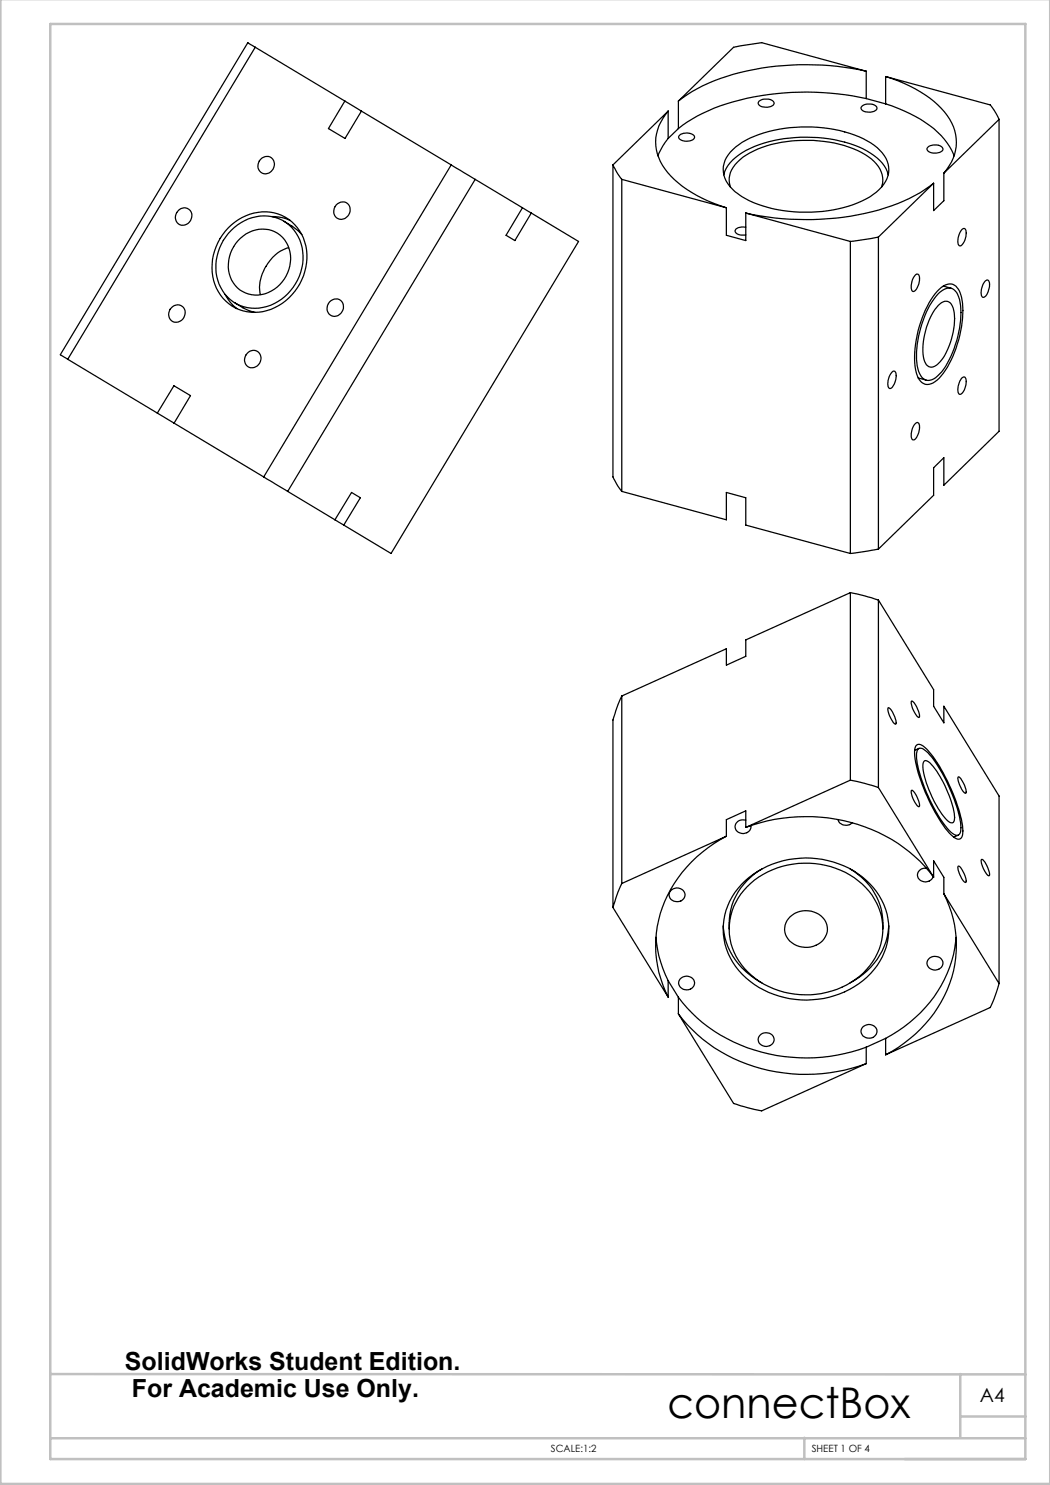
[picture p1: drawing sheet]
<svg xmlns="http://www.w3.org/2000/svg" width="210mm" height="297mm" viewBox="0 0 210 297" stroke-linecap="round" stroke-linejoin="round" font-family="sans-serif">
<path d="M.1 -.1v296.9h209.9v-296.9M10.1 4.8h195v287h-195zM10.1 274.8l195 .1M192.1 274.8v12.7M10.1 287.7h195M160.9 287.5v4.3M192.1 283.3h13" fill="none" stroke="#c0c0c0" stroke-width=".5"/>
<g fill="none" stroke="#000" stroke-width=".25">
<path d="M51 9.5l-1.4-1-37.5 62.4 1.4 1M51 9.5l18 10.7M51 9.5l-37.5 62.4M173.2 19.7a53.6 53.6 0 0 0-31.5 2.5l-3.3 1.6-2.7 1.9M173.2 14.2a54.6 54.6 0 0 0-30.4 2l-2.3 1-2.1 1.1-2.7 1.9M173.2 14.2l-20.9-5.7-4.2 .7-1.4 .3-11 10.7M173.2 19.7l3.9 1.1M173.2 14.2v5.5M177.1 15.3a25 25 0 0 1 11.8 7.1 8.9 8.9 0 0 1-.1 12.2M177.1 15.3l20.9 5.7 .8 1 1 1.9M177.1 15.3v5.5M52.1 31.9a1.61 1.61 0 0 1 2.4-.2 1.61 1.61 0 0 1-.1 2.4 1.61 1.61 0 0 1-2.4 .2 1.61 1.61 0 0 1 .1-2.4z"/>
<path d="M69 20.2l3.3 2M69 20.2l-3.3 5.5 3.3 2 3.3-5.5M72.3 22.2l17.9 10.8M90.2 33l4.8 2.9M90.2 33l-37.5 62.4M95 35.9l-37.5 62.4M95 35.9l9.5 5.7M122.6 33l1 1.8 .8 1.1M122.6 33v62.4l1 1.8 .8 1.1M124.4 35.9l20.9 5.7M124.4 35.9v62.4M133.6 27.7l-1 1.5-1 2"/>
<path d="M133.6 22.2a9 9 0 0 0 .6 13 25.7 25.7 0 0 0 11.1 6.4M133.6 22.2v5.5M133.6 22.2l-11 10.8M135.7 25.7l-2.1 2M135.7 20.2v5.5M135.8 27.2a2.21 2.21 0 0 1 3.1 .1v.1a2.03 2.03 0 0 1-2.9 .5 .51 .51 0 0 1-.2-.7zM144.7 35a8.1 8.1 0 0 1 4.5-4.9 28.6 28.6 0 0 1 23.4-.3 8.7 8.7 0 0 1 5.1 5.2M146.1 37.4a4.9 4.9 0 0 1 1.9-5.5 20.2 20.2 0 0 1 12.5-3.8 22.8 22.8 0 0 1 13.1 3.2 5.4 5.4 0 0 1 2.8 5.8l-.1 .3M146.5 29.9a19 19 0 0 1 10.3-4.2 27.7 27.7 0 0 1 16.6 2.4 7.2 7.2 0 0 1 4.4 5.9 6.9 6.9 0 0 1-3.8 5.4 28.2 28.2 0 0 1-21.5 1.8 12.3 12.3 0 0 1-7.3-5 5 5 0 0 1 1.3-6.3zM151.8 20.2a2.35 2.35 0 0 1 3 .3v.2a1.88 1.88 0 0 1-2.3 .7l-.6-.3a.55 .55 0 0 1-.1-.9zM172.4 21.2a2.36 2.36 0 0 1 3 .2 .83 .83 0 0 1-1 1 1.81 1.81 0 0 1-2.2-.8zM177.1 20.8a24.7 24.7 0 0 1 11.8 7.1l1 1.4 .9 1.9"/>
<path d="M185.6 29.4a2.31 2.31 0 0 1 3 .3 .82 .82 0 0 1-1 .8 1.81 1.81 0 0 1-2.2-.7zM186.7 36.7a35.7 35.7 0 0 1-16.6 6.5 57.8 57.8 0 0 1-20.9-.6M186.7 36.7l-11 10.7M188.8 34.6v5.5l-2.1 2v-5.4M199.8 23.9l-11 10.7M199.8 23.9v62.4l-11 10.7v-5.5l-2.1 2.1v5.5l-11 10.7M35.8 41.9a1.58 1.58 0 0 1 2.2 .1 1.58 1.58 0 0 1 .1 2.1 1.63 1.63 0 0 1-2.5 .6 1.63 1.63 0 0 1 0-2.5zM45 58.9l.3 .4a8 8 0 0 0 2.1 2.4M45.6 45.6a9.4 9.4 0 0 1 12.7-1.3 10 10 0 0 1 1.7 12.5 10.2 10.2 0 0 1-12.2 5.1 9.1 9.1 0 0 1-5.1-10.9l.6-1.7 .7-1.6zM46.2 46.1a8.4 8.4 0 0 1 12.1-.7 9.6 9.6 0 0 1-.8 13.4 8.4 8.4 0 0 1-12 .6 9.6 9.6 0 0 1 .7-13.3zM47.6 48.2a5.9 5.9 0 0 1 9.7 .3 7.2 7.2 0 0 1-7 10.4 5.9 5.9 0 0 1-4.4-7.6l.5-1.4zM54.4 43.3h.5a8.3 8.3 0 0 1 3.1 .8"/>
<path d="M56.8 44.3l1.9 1.1 1.7 1.5M57.7 49.5a8.8 8.8 0 0 0-5.8 8.4l.2 1M67.2 41a1.6 1.6 0 0 1 2.3-.3 1.6 1.6 0 0 1 .2 2.3 1.6 1.6 0 0 1-2.2 .7 1.6 1.6 0 0 1-.5-2.4zM104.5 41.6l1.8 1M104.5 41.6l-3.3 5.5 1.8 1 3.3-5.5M106.3 42.6l9.4 5.7-37.5 62.4-9.4-5.7M145.3 41.6v5.5l3.9 1v-5.5M149.2 45.4a2.2 2.2 0 0 0-2.1 .6 1.08 1.08 0 0 0 1.5 1h.6M149.2 42.6l20.9 5.7M170.1 48.3v62.4M175.7 47.4l-5.6 .9M175.7 47.4v62.4"/>
<path d="M183 55.1l.3-.3 .3 .1a2.83 2.83 0 0 1-.4 3.1l-.6 .3a1.67 1.67 0 0 1-.2-2zM187.4 58.3a2.91 2.91 0 0 1 3.5-1.3 4.6 4.6 0 0 1 1.6 3.7 22.3 22.3 0 0 1-4.3 14.5 3.2 3.2 0 0 1-3.5 1.5 3.9 3.9 0 0 1-1.7-3.4 21.9 21.9 0 0 1 4.4-15zM187.5 58.9a2.52 2.52 0 0 1 3.3-.9 5.8 5.8 0 0 1 1.4 4.5 21.8 21.8 0 0 1-3.9 11.9l-.4 .4a2.43 2.43 0 0 1-3.2 .9 6.7 6.7 0 0 1-1.4-5.3 20.6 20.6 0 0 1 4.2-11.5zM188.7 57.2l1.5 .4M192.5 45.8l.3-.1a1.67 1.67 0 0 1 .3 2l-.6 1.2a.47 .47 0 0 1-.6 .3 .47 .47 0 0 1-.3-.6 3.8 3.8 0 0 1 .9-2.8zM197 56.3l.5-.3a1.51 1.51 0 0 1 .2 2l-.4 .9-.5 .5a.63 .63 0 0 1-.6-.8l.3-1.5zM13.5 71.9l18 10.7M34.5 61.3a1.58 1.58 0 0 1 2.1 .1 1.58 1.58 0 0 1 .2 2.1 1.63 1.63 0 0 1-2.5 .6 1.63 1.63 0 0 1 0-2.5zM47 60.6l1.9 1.1 2.1 .8M49.7 70.4a1.61 1.61 0 0 1 2.2 .3 1.61 1.61 0 0 1-.2 2.3 1.61 1.61 0 0 1-2.4 .1 1.61 1.61 0 0 1 .1-2.4zM65.9 60.4a1.58 1.58 0 0 1 2.2-.3 1.58 1.58 0 0 1 .3 2.2 1.59 1.59 0 0 1-2.3 .8 1.59 1.59 0 0 1-.4-2.4zM178.5 74.3l.3-.1a1.59 1.59 0 0 1 .3 2l-.6 1.2-.5 .3a1.67 1.67 0 0 1-.3-2l.3-.7z"/>
<path d="M183.7 75.6l1.5 .4M187.6 61.1a1.56 1.56 0 0 1 2.7-.2 9.5 9.5 0 0 1 0 6.9 9.4 9.4 0 0 1-3.3 5.4 1.36 1.36 0 0 1-2.1-.9 13.6 13.6 0 0 1 2.1-10.4zM192.3 75.7l.5-.3a1.64 1.64 0 0 1 .3 2 1.42 1.42 0 0 1-1.3 1.4 3.1 3.1 0 0 1 .5-3.1zM31.5 82.6l3.3 2M31.5 82.6l3.3-5.5 3.3 2-3.3 5.5M34.8 84.6l17.9 10.8M52.7 95.4l4.8 2.9M57.5 98.3l9.5 5.7M124.4 98.3l20.9 5.7v-5.5l3.9 1.1v5.4l20.9 5.7M183 84.8l.2-.2a.47 .47 0 0 1 .5 0 .47 .47 0 0 1 .2 .5 3.4 3.4 0 0 1-1.1 2.9 .65 .65 0 0 1-.6-.9l.3-1.4zM67 104l1.8 1M67 104l3.3-5.5 1.8 1.1-3.3 5.4"/>
<path d="M170.1 118.5l2.8 .7 2.8 .8M170.1 118.5v37.5M170.1 118.5l-20.9 9.5v3.3l-3.9 1.7v-3.3l-20.9 9.5M175.7 109.8l-5.6 .9M124.4 139.2l-.8 1.8-1 3v37.5M124.4 139.2v37.5M175.7 120v37.5M175.7 120l11 17.9v3.3l2.1 3.4v-3.4l11 18v37.5M170.1 156l2.8 .7 2.8 .8M170.1 156l-20.9 9.5M175.7 157.5l11 17.9M177.6 141.6a3.6 3.6 0 0 1 1.6 2.7l-.1 .5a4.5 4.5 0 0 1-1.5-3.2z"/>
<path d="M182.2 158.1h.1a3.3 3.3 0 0 1 1.5 2.4v.8a3.3 3.3 0 0 1-1.5-2.5zM182.3 140.2a3.8 3.8 0 0 1 1.5 3.3 3.3 3.3 0 0 1-1.5-2.5zM183.3 149.1a1.06 1.06 0 0 1 1.4 .2 26 26 0 0 1 5.9 9.3 21.1 21.1 0 0 1 1.9 8 .97 .97 0 0 1-.4 1.1 .97 .97 0 0 1-1.2-.2 22.2 22.2 0 0 1-5.4-8.2 21.9 21.9 0 0 1-2.5-9.4zM183.7 149.7l.2-.1a3.7 3.7 0 0 1 2.5 1.8 32.6 32.6 0 0 1 5.8 13.7v.9a.92 .92 0 0 1-.6 1 .92 .92 0 0 1-1.1-.3 23.5 23.5 0 0 1-5.5-9 16.2 16.2 0 0 1-1.6-7.3zM183.8 149.7l-.9 .4M184.8 152.3a.88 .88 0 0 1 1.3 .3 21.9 21.9 0 0 1 4.8 10.9v.6a.59 .59 0 0 1-1.1 .3 20 20 0 0 1-5.1-10.1l-.1-1.3zM191.6 155.4h.1a4.3 4.3 0 0 1 1.5 3.2 2.91 2.91 0 0 1-1.5-2.1zM124.4 176.7l-.8 1.8-1 3M134.1 178.1a1.62 1.62 0 0 1 1.8-.4 1.62 1.62 0 0 1 1.1 1.5 1.61 1.61 0 0 1-1.8 1.1 1.61 1.61 0 0 1-1.4-1.6zM145.3 167.2a25.7 25.7 0 0 0-14 19.4 22.8 22.8 0 0 0 2.3 12.8M145.3 167.2l-20.9 9.5M148.3 176.9a18.3 18.3 0 0 1 26.4 .6 12.9 12.9 0 0 1-2.9 19.2 18.4 18.4 0 0 1-24.1-2.6 12.7 12.7 0 0 1 .6-17.2z"/>
<path d="M149.2 165.5a33.8 33.8 0 0 1 32.7 4.9 25.1 25.1 0 0 1 4.8 5M149.2 164a1.43 1.43 0 0 0-1.9 .5 1.43 1.43 0 0 0 .3 1.9 1.59 1.59 0 0 0 1.7 .2 1.59 1.59 0 0 0 .9-1.5M149.2 165.5v-3.3l-3.9 1.7v3.3M149.4 177.3a17 17 0 0 1 24.4 1 11.9 11.9 0 0 1-2.7 17.6 17.1 17.1 0 0 1-22.2-2.2 11.7 11.7 0 0 1 .5-16.4zM152.4 173.8a12.7 12.7 0 0 0-6.6 12M167.6 163.9a1.66 1.66 0 0 0 2.8 .7M170 173.8a12.8 12.8 0 0 1 6.6 12M185.3 173.6a1.41 1.41 0 0 0-1.8 1.3 1.41 1.41 0 0 0 1.6 1.5l1-.4 .5-.7M186.7 175.4v-3.2l2.1 3.3v3.2M188.8 178.7a23 23 0 0 1-4.7 27.1l-2.1 1.9a24.7 24.7 0 0 1-4.9 3.3M188.8 178.7l11 18M191.6 173.2a1.96 1.96 0 0 1 1.2 1.5 1.64 1.64 0 0 1 .3 1.8 4.3 4.3 0 0 1-1.5-3.3z"/>
<path d="M191.7 167l-1 .4M196.3 171.9a1.96 1.96 0 0 1 1.2 1.5l.4 1.3-.1 .5a3.4 3.4 0 0 1-1.5-2.6zM122.6 181.5l11 17.9M131.2 187.5l.1 1.1a24.1 24.1 0 0 0 2.3 7.5M133.6 196.1v3.3M133.6 196.1l2.1 3.4M135.7 199.5a31.6 31.6 0 0 0 25.7 12.1 35 35 0 0 0 11.8-2.2M135.7 199.5v3.3M136 195.8a1.62 1.62 0 0 1 1.8-.5 1.62 1.62 0 0 1 1.1 1.5 1.61 1.61 0 0 1-1.8 1.2 1.61 1.61 0 0 1-1.4-1.6zM144.6 185.2a13.8 13.8 0 0 0 7.8 11.4M158.1 183.3a4.5 4.5 0 0 1 7.2 1.6 3.8 3.8 0 0 1-3.7 4.6 4.2 4.2 0 0 1-4.7-3.5l.1-.5a3.4 3.4 0 0 1 1.1-2.2zM177.8 185.2a13.9 13.9 0 0 1-7.8 11.4"/>
<path d="M185.7 191.8a1.6 1.6 0 0 1 1.8-.5 1.6 1.6 0 0 1 1.1 1.6 1.61 1.61 0 0 1-1.8 1.1 1.61 1.61 0 0 1-1.4-1.6zM191.2 187.5a25.1 25.1 0 0 1-12.8 19.4l-1.3 .8M199.8 196.7l-1 3-.8 1.8-20.9 9.5M135.7 202.8a32 32 0 0 0 28.7 11.9l4.5-.7 4.3-1.3M135.7 202.8l11 17.9 2.8 .8 2.8 .7 20.9-9.5M151.9 207.1a1.56 1.56 0 0 1 2-.5 1.56 1.56 0 0 1 .8 1.9 1.61 1.61 0 0 1-1.8 .7 1.61 1.61 0 0 1-1.2-1.6zM172.5 205.5a1.62 1.62 0 0 1 1.8-.5 1.62 1.62 0 0 1 1.1 1.5 1.61 1.61 0 0 1-1.8 1.1 1.61 1.61 0 0 1-1.4-1.6zM173.2 209.4v3.3M177.1 207.7v3.3M177.1 207.7l-3.9 1.7"/>
</g>
<text font-size="8.5" x="133.5" y="283.5">connectBox</text>
<g font-size="5">
<text x="25" y="274">SolidWorks Student Edition.</text>
<text x="26.4" y="279.5">For Academic Use Only.</text>
</g>
<text font-size="3.9" x="196" y="280.4">A4</text>
<g font-size="2">
<text x="110.2" y="290.5">SCALE:1:2</text>
<text x="162.4" y="290.4">SHEET 1 OF 4</text>
</g>
</svg>
